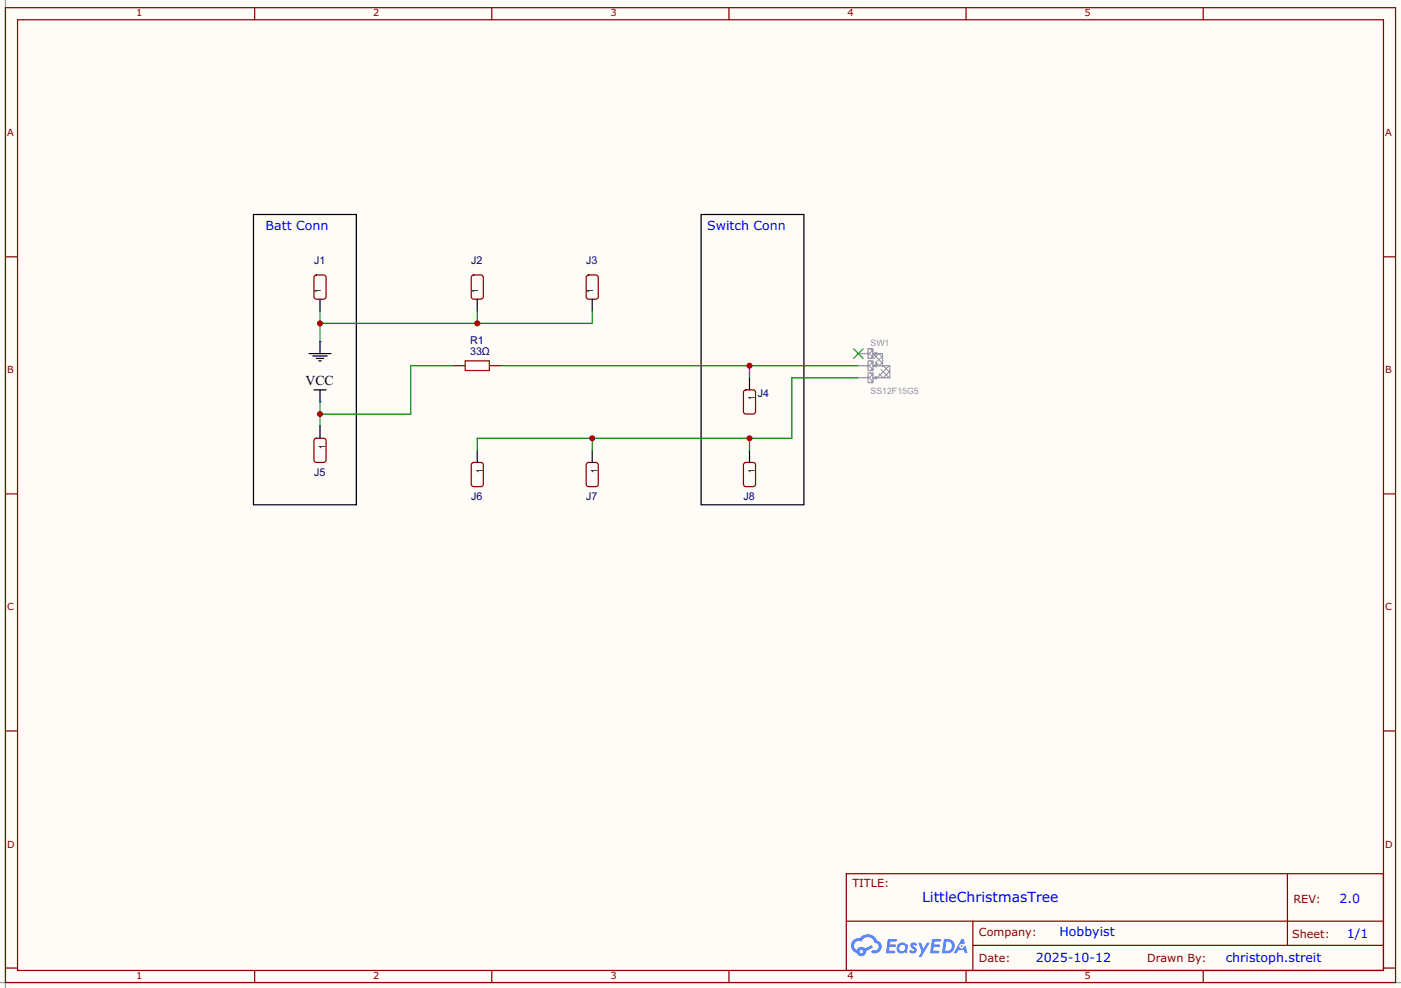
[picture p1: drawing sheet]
<svg xmlns="http://www.w3.org/2000/svg" width="294mm" height="207mm" viewBox="0 0 294 207" stroke-linecap="round" stroke-linejoin="round" font-family="sans-serif">
<path d="M0 0h294.1v207.5h-294.1z" fill="#fffcf7"/>
<path d="M1.1 0v207.5M0 206.3h294.1" fill="none" stroke="#999" stroke-width=".25"/>
<g fill="none" stroke="#870000" stroke-width=".25">
<path d="M1.1 1.6h291.9v204.7h-291.9zM3.7 4.2h286.7v199.6h-286.7zM53.5 1.6v2.6M103.3 1.6v2.6M153 1.6v2.6M202.8 1.6v2.6M252.6 1.6v2.6M1.1 53.9h2.6M290.4 53.9h2.6M1.1 103.7h2.6M290.4 103.7h2.6M1.1 153.5h2.6"/>
<path d="M290.4 153.5h2.6M177.7 183.5h112.7v20.3h-112.7zM177.7 193.4h112.7M204.2 198.5h86.2M204.2 193.4v10.2M270.3 183.5v15M1.1 203.3h2.6M53.5 203.8v2.5M103.3 203.8v2.5M153 203.8v2.5M202.8 203.8v2.5M252.6 203.8v2.5"/>
<path d="M290.4 203.3h2.6"/>
</g>
<g fill="#5487ff">
<path d="M191.3 198.1l.5-.2 .4 .1 .3 .3-.2 .4a.33 .33 0 0 0-.3-.3 .33 .33 0 0 0-.3 .1v.1a.86 .86 0 0 1 .7 .7 .86 .86 0 0 1-.3 .8l-.6 .1-.7-.4 .4-.4 .5 .3 .2-.1v-.2a.88 .88 0 0 1-.6-1.3z"/>
<path d="M192.8 198h.6l.4 1.3 .8-1.3h.6l-1.8 3h-.6l.7-1.1z"/>
<path d="M186.4 197.2h1.7l.2 .1-.1 .4h-1.3l-.1 .6h1.1l.2 .3-.3 .3h-1.1l-.1 .8h1.2l.2 .2-.2 .2-1.8 .1z"/>
<path d="M195.7 197.2h1.6l.3 .1-.1 .4h-1.3l-.1 .6h1.1l.2 .3-.3 .3h-1.1l-.1 .8h1.2l.2 .2-.2 .2-1.8 .1z"/>
<path d="M201.9 197.2h.5l.2 .9-.4 .2a.5 .5 0 0 0-.8 .2 .5 .5 0 0 0 .3 .7 .5 .5 0 0 0 .7-.4l.3-.2 .4 1.6h-.5l-.2-.7h-1.2l-.4 .7h-.6z"/>
<path d="M198.2 197.2l-.4 3h.9a1.51 1.51 0 0 0 1.7-1.5 1.51 1.51 0 0 0-1.7-1.5zM198.7 197.7a1.02 1.02 0 0 1 1.1 1.2 1.02 1.02 0 0 1-1.4 .8z"/>
<path d="M188.7 198.2a1.11 1.11 0 0 0-.3 1.6 1.11 1.11 0 0 0 1.6 .2l.4 .2 .2-1.7-.4-.2a1.02 1.02 0 0 0-1.5-.1zM188.7 199.1a.67 .67 0 0 1 1.3 0 .67 .67 0 0 1-1.3 0z"/>
<path d="M179.1 197.5a1.58 1.58 0 0 0 .8 2.6 1.01 1.01 0 0 0 1.1 .7 1.01 1.01 0 0 0 .9-1.1l1.4-.7-.3-.5-1.4 .7a1.03 1.03 0 0 0-1.7 .3 1 1 0 0 1-.5-1.4 1 1 0 0 1 1.4-.3 1.49 1.49 0 0 1 1.6-1 1.49 1.49 0 0 1 1.3 1.2 .82 .82 0 0 1 .7 1.1 .82 .82 0 0 1-1.2 .5l-.2 .1v.3a1.4 1.4 0 0 0 1.9-.6 1.4 1.4 0 0 0-.8-1.9 2.19 2.19 0 0 0-3.7-.5l-.7 .1zM180.5 199.8a.39 .39 0 0 1 .7 0 .39 .39 0 0 1-.7 0z"/>
<circle cx="201.9" cy="198.7" r=".19"/>
</g>
<path d="M97.7 75.8h5v2h-5z" fill="none" stroke="#a10000" stroke-width=".25"/>
<path d="M66 58l.4-.3h1.5l.5 .3 .1 4.3-.3 .5h-1.8l-.4-.2zM99 58l.4-.3h1.6l.4 .3 .1 4.3-.3 .5h-1.8l-.4-.2zM123.1 58l.5-.3h1.5l.4 .3 .1 4.3-.3 .5h-1.7l-.5-.2zM95.1 76.8h2.6M102.7 76.8h2.6M66 92.3l.4-.3h1.5l.5 .3 .1 4.3-.3 .4-1.8 .1-.4-.3zM99 97.4l.4-.3h1.6l.4 .3 .1 4.3-.3 .4-1.8 .1-.4-.3zM123.1 97.4l.5-.3h1.5l.4 .3 .1 4.3-.3 .4-1.7 .1-.5-.3zM156.2 82.1l.4-.2h1.5l.5 .2v4.3l-.3 .5-1.7 .1-.4-.3zM156.2 97.4l.4-.3h1.5l.5 .3v4.3l-.3 .4-1.7 .1-.4-.3z" fill="none" stroke="#870000" stroke-width=".25"/>
<g fill="none" stroke="#000" stroke-width=".25">
<path d="M53.2 45h21.6v61h-21.6zM147.2 45h21.6v61h-21.6zM64.9 74.3h4.6M65.7 74.8h3M66.4 75.3h1.5M66.9 75.8h.5M67.2 62.8v2.6M67.2 71.7v2.6M100.2 62.8v2.6M124.3 62.8v2.6M157.4 79.3v2.6M65.9 81.9h2.6"/>
<path d="M67.2 81.9v2.5M67.2 89.5v2.5M100.2 94.6v2.5M124.3 94.6v2.5M157.4 94.6v2.5"/>
</g>
<path d="M67.2 71.7h.1M67.2 84.4h.1" fill="none" stroke="#00f" stroke-width=".25"/>
<path d="M95.1 76.8h-8.9v10.2h-19M67.2 84.4v5.1" fill="none" stroke="#008700" stroke-width=".25"/>
<circle cx="67.2" cy="87" r=".63" fill="#c00"/>
<path d="M180.2 79.3h-14v12.7h-66v2.6M124.3 92v2.6M157.4 92v2.6" fill="none" stroke="#008700" stroke-width=".25"/>
<g fill="#c00">
<circle cx="157.4" cy="92" r=".63"/>
<circle cx="124.3" cy="92" r=".63"/>
</g>
<path d="M67.2 65.4v6.3M100.2 65.4v2.5M124.3 65.4v2.5h-57.1" fill="none" stroke="#008700" stroke-width=".25"/>
<g fill="#c00">
<circle cx="67.2" cy="67.9" r=".63"/>
<circle cx="100.2" cy="67.9" r=".63"/>
</g>
<path d="M105.3 76.8h74.9M157.4 76.8v2.5" fill="none" stroke="#008700" stroke-width=".25"/>
<circle cx="157.4" cy="76.8" r=".63" fill="#c00"/>
<path d="M180.2 79.3h2M180.2 76.8h2M180.2 74.3h2M182.2 78.3h1.1v2.1h-1.1zM182.2 75.8h1.1v2h-1.1zM182.2 73.2h1.1v2.1h-1.1zM183.3 74.3h2v2.5h-2l.7 .3M183.3 74.3l.7 .2M184 79.1l-.7 .2M184 74l-.7 .3M184 76.5l-.7 .3M185.3 76.8h1.5v2.5h-3.5l.7 .3" fill="none" stroke="#999" stroke-width=".25"/>
<path d="M179.2 73.2l2 2.1M181.2 73.2l-2 2.1" fill="none" stroke="#3c3" stroke-width=".25"/>
<g fill="none" stroke="#999" stroke-width=".21">
<path d="M182.2 79.1l1.1 1M182.2 76.5l1.1 1.1M182.2 74l1.1 1M182.8 78.3l.5 .5M182.8 75.8l.5 .5M182.8 73.2l.5 .5M183.3 74.3l2 2M183.3 78.6l-1.1 1M183.3 79.8l-.5 .6M183.3 76l-1.1 1.1M183.3 77.3l-.5 .5M183.3 73.5l-1.1 1"/>
<path d="M183.3 74.8l-.5 .5M183.7 76l.8 .8 .8-.8M184.9 77.6l1.8 1.7 .1-.1M185.2 77l.2-.2 1.4 1.4M185.3 75l-.8-.7-1 1M185.3 74.8l-1.5 1.5M186.8 76.9l-.1-.1-2.6 2.5M186.8 77.9l-1.4 1.4-.9-.8"/>
</g>
<text font-size="2.9" x="64.1" y="80.8">VCC</text>
<text font-size="2.9" fill="#00f" x="193.6" y="189.4">LittleChristmasTree</text>
<g font-size="2.6" fill="#00f">
<text x="55.8" y="48.3">Batt Conn</text>
<text x="148.5" y="48.3">Switch Conn</text>
<text x="281.2" y="189.6">2.0</text>
<text x="222.4" y="196.5">Hobbyist</text>
<text x="282.7" y="197">1/1</text>
<text x="217.5" y="202.1">2025-10-12</text>
<text x="257.3" y="202.1">christoph.streit</text>
</g>
<g font-size="2.4" fill="#800">
<text x="178.9" y="186.3">TITLE:</text>
<text x="271.6" y="189.7">REV:</text>
<text x="271.3" y="197">Sheet:</text>
<text x="205.5" y="202.1">Date:</text>
</g>
<g font-size="2.3" fill="#800">
<text x="205.5" y="196.5">Company:</text>
<text x="240.8" y="202.1">Drawn By:</text>
</g>
<g font-size="2.2" fill="#000080">
<text x="65.9" y="55.5">J1</text>
<text x="99" y="55.5">J2</text>
<text x="123.1" y="55.5">J3</text>
<text x="98.7" y="74.6">33Ω</text>
<text x="98.7" y="72.2">R1</text>
<text x="159.1" y="83.3">J4</text>
<text x="65.9" y="100">J5</text>
<text x="99" y="105.1">J6</text>
<text x="123.1" y="105.1">J7</text>
<text x="156.1" y="105.1">J8</text>
</g>
<g font-size="2.1" fill="#800">
<text x="28.6" y="3.4">1</text>
<text x="78.4" y="3.4">2</text>
<text x="128.1" y="3.4">3</text>
<text x="177.9" y="3.4">4</text>
<text x="227.7" y="3.4">5</text>
<text x="1.5" y="28.6">A</text>
<text x="290.8" y="28.6">A</text>
<text x="1.5" y="78.4">B</text>
<text x="290.8" y="78.4">B</text>
<text x="1.5" y="128.2">C</text>
<text x="290.8" y="128.2">C</text>
<text x="1.5" y="178">D</text>
<text x="290.8" y="178">D</text>
<text x="28.6" y="205.5">1</text>
<text x="78.4" y="205.5">2</text>
<text x="128.1" y="205.5">3</text>
<text x="177.9" y="205.5">4</text>
<text x="227.7" y="205.5">5</text>
</g>
<g font-size="1.8" fill="#999">
<text x="182.8" y="72.6">SW1</text>
<text x="182.8" y="82.8">SS12F15G5</text>
</g>
</svg>
